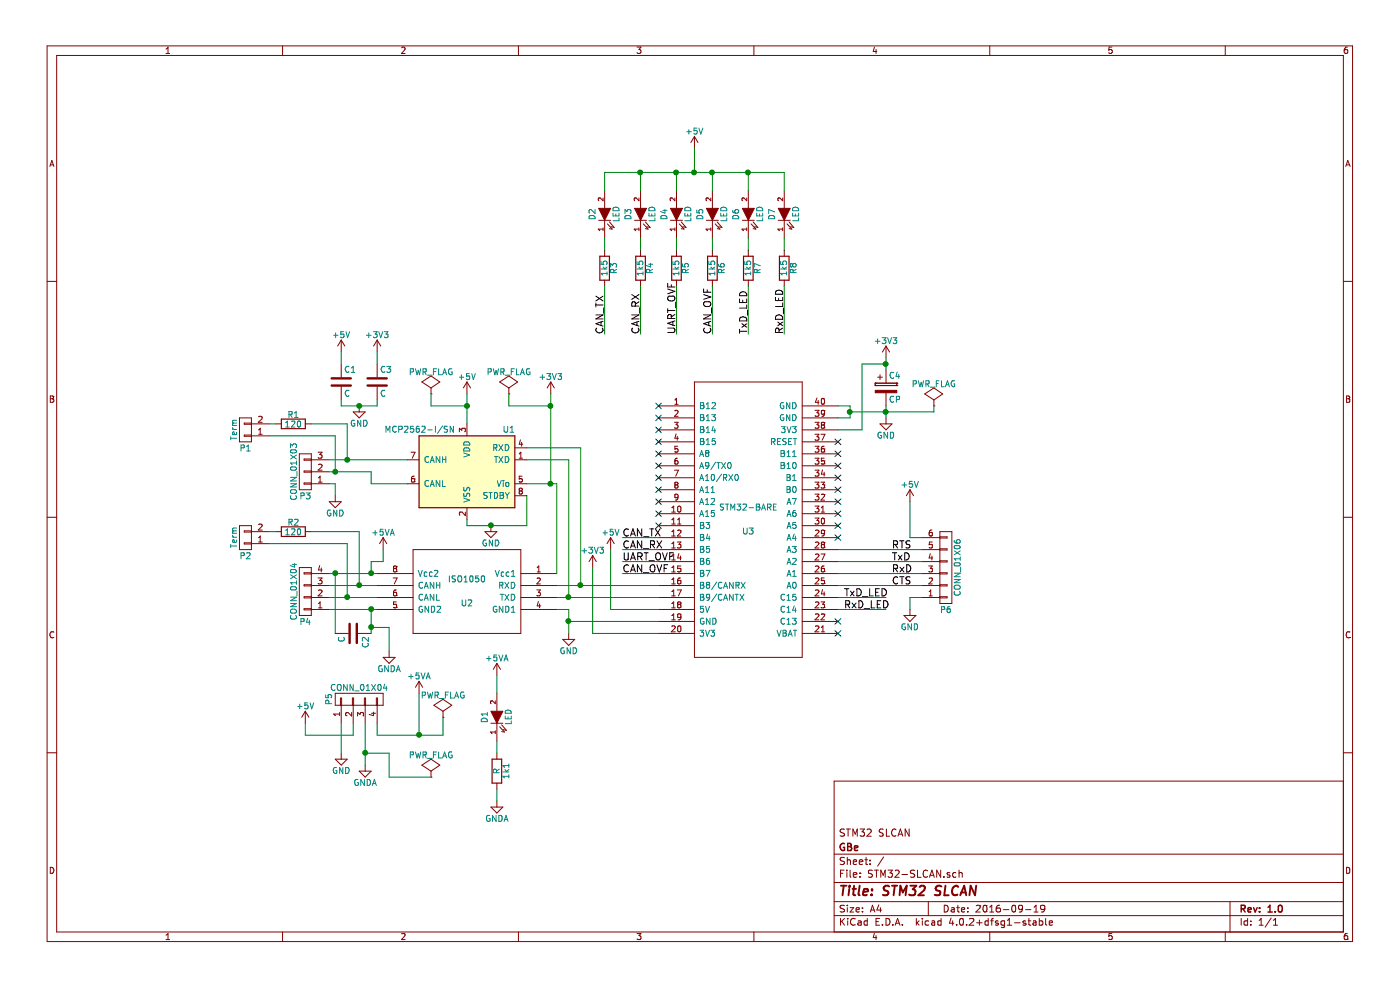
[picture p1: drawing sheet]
EESchema Schematic File Version 2
LIBS:power
LIBS:device
LIBS:transistors
LIBS:conn
LIBS:linear
LIBS:regul
LIBS:74xx
LIBS:cmos4000
LIBS:adc-dac
LIBS:memory
LIBS:xilinx
LIBS:microcontrollers
LIBS:dsp
LIBS:microchip
LIBS:analog_switches
LIBS:motorola
LIBS:texas
LIBS:intel
LIBS:audio
LIBS:interface
LIBS:digital-audio
LIBS:philips
LIBS:display
LIBS:cypress
LIBS:siliconi
LIBS:opto
LIBS:atmel
LIBS:contrib
LIBS:valves
LIBS:STM32-BARE
LIBS:ISO1050
LIBS:STM32-SLCAN-cache
EELAYER 25 0
EELAYER END
$Descr A4 11693 8268
encoding utf-8
Sheet 1 1
Title "STM32 SLCAN"
Date "2016-09-19"
Rev "1.0"
Comp "GBe"
Comment1 "STM32 SLCAN"
Comment2 ""
Comment3 ""
Comment4 ""
$EndDescr
$Comp
L STM32-BARE U3
U 1 1
P 6250 4350
F 0 "U3" H 6250 4250 50  0000 C CNN
F 1 "STM32-BARE" H 6250 4450 50  0000 C CNN
F 2 "w_pth_circuits:dil_40-600" H 6250 4350 50  0001 C CNN
F 3 "DOCUMENTATION" H 6250 4350 50  0001 C CNN
	1    6250 4350
	1    0    0    -1  
$EndComp
$Comp
L ISO1050 U2
U 1 1
P 3900 4950
F 0 "U2" H 3900 4850 50  0000 C CNN
F 1 "ISO1050" H 3900 5050 50  0000 C CNN
F 2 "w_smd_dil:mdip_8" H 3900 4950 50  0001 C CNN
F 3 "DOCUMENTATION" H 3900 4950 50  0001 C CNN
	1    3900 4950
	-1   0    0    -1  
$EndComp
$Comp
L MCP2562-I/SN U1
U 1 1
P 3900 3950
F 0 "U1" H 3500 4300 50  0000 L CNN
F 1 "MCP2562-I/SN" H 4000 4300 50  0000 L CNN
F 2 "w_pth_circuits:dil_8-300_socket" H 3900 3950 50  0001 C CIN
F 3 "" H 3900 3950 50  0000 C CNN
	1    3900 3950
	-1   0    0    -1  
$EndComp
$Comp
L +3V3 #PWR01
U 1 1
P 4600 3300
F 0 "#PWR01" H 4600 3150 50  0001 C CNN
F 1 "+3V3" H 4600 3440 50  0000 C CNN
F 2 "" H 4600 3300 50  0000 C CNN
F 3 "" H 4600 3300 50  0000 C CNN
	1    4600 3300
	1    0    0    -1  
$EndComp
$Comp
L GND #PWR02
U 1 1
P 4100 4400
F 0 "#PWR02" H 4100 4150 50  0001 C CNN
F 1 "GND" H 4100 4250 50  0000 C CNN
F 2 "" H 4100 4400 50  0000 C CNN
F 3 "" H 4100 4400 50  0000 C CNN
	1    4100 4400
	1    0    0    -1  
$EndComp
$Comp
L +5V #PWR03
U 1 1
P 3900 3300
F 0 "#PWR03" H 3900 3150 50  0001 C CNN
F 1 "+5V" H 3900 3440 50  0000 C CNN
F 2 "" H 3900 3300 50  0000 C CNN
F 3 "" H 3900 3300 50  0000 C CNN
	1    3900 3300
	1    0    0    -1  
$EndComp
$Comp
L GND #PWR04
U 1 1
P 4750 5300
F 0 "#PWR04" H 4750 5050 50  0001 C CNN
F 1 "GND" H 4750 5150 50  0000 C CNN
F 2 "" H 4750 5300 50  0000 C CNN
F 3 "" H 4750 5300 50  0000 C CNN
	1    4750 5300
	1    0    0    -1  
$EndComp
$Comp
L +3V3 #PWR05
U 1 1
P 4950 4750
F 0 "#PWR05" H 4950 4600 50  0001 C CNN
F 1 "+3V3" H 4950 4890 50  0000 C CNN
F 2 "" H 4950 4750 50  0000 C CNN
F 3 "" H 4950 4750 50  0000 C CNN
	1    4950 4750
	1    0    0    -1  
$EndComp
$Comp
L PWR_FLAG #FLG06
U 1 1
P 4250 3300
F 0 "#FLG06" H 4250 3395 50  0001 C CNN
F 1 "PWR_FLAG" H 4250 3480 50  0000 C CNN
F 2 "" H 4250 3300 50  0000 C CNN
F 3 "" H 4250 3300 50  0000 C CNN
	1    4250 3300
	1    0    0    -1  
$EndComp
$Comp
L PWR_FLAG #FLG07
U 1 1
P 3600 3300
F 0 "#FLG07" H 3600 3395 50  0001 C CNN
F 1 "PWR_FLAG" H 3600 3480 50  0000 C CNN
F 2 "" H 3600 3300 50  0000 C CNN
F 3 "" H 3600 3300 50  0000 C CNN
	1    3600 3300
	1    0    0    -1  
$EndComp
$Comp
L +5V #PWR08
U 1 1
P 5100 4600
F 0 "#PWR08" H 5100 4450 50  0001 C CNN
F 1 "+5V" H 5100 4740 50  0000 C CNN
F 2 "" H 5100 4600 50  0000 C CNN
F 3 "" H 5100 4600 50  0000 C CNN
	1    5100 4600
	1    0    0    -1  
$EndComp
$Comp
L CONN_01X03 P3
U 1 1
P 2550 3950
F 0 "P3" H 2550 4150 50  0000 C CNN
F 1 "CONN_01X03" V 2650 3950 50  0000 C CNN
F 2 "Pin_Headers:Pin_Header_Straight_1x03" H 2550 3950 50  0001 C CNN
F 3 "" H 2550 3950 50  0000 C CNN
	1    2550 3950
	-1   0    0    1   
$EndComp
$Comp
L CONN_01X04 P4
U 1 1
P 2550 4950
F 0 "P4" H 2550 5200 50  0000 C CNN
F 1 "CONN_01X04" V 2650 4950 50  0000 C CNN
F 2 "Pin_Headers:Pin_Header_Straight_1x04" H 2550 4950 50  0001 C CNN
F 3 "" H 2550 4950 50  0000 C CNN
	1    2550 4950
	-1   0    0    1   
$EndComp
$Comp
L C C1
U 1 1
P 2850 3200
F 0 "C1" H 2875 3300 50  0000 L CNN
F 1 "C" H 2875 3100 50  0000 L CNN
F 2 "w_capacitors:cnp_3mm_disc" H 2888 3050 50  0001 C CNN
F 3 "" H 2850 3200 50  0000 C CNN
	1    2850 3200
	1    0    0    -1  
$EndComp
$Comp
L C C3
U 1 1
P 3150 3200
F 0 "C3" H 3175 3300 50  0000 L CNN
F 1 "C" H 3175 3100 50  0000 L CNN
F 2 "w_capacitors:cnp_3mm_disc" H 3188 3050 50  0001 C CNN
F 3 "" H 3150 3200 50  0000 C CNN
	1    3150 3200
	1    0    0    -1  
$EndComp
$Comp
L +5V #PWR09
U 1 1
P 2850 2950
F 0 "#PWR09" H 2850 2800 50  0001 C CNN
F 1 "+5V" H 2850 3090 50  0000 C CNN
F 2 "" H 2850 2950 50  0000 C CNN
F 3 "" H 2850 2950 50  0000 C CNN
	1    2850 2950
	1    0    0    -1  
$EndComp
$Comp
L +3V3 #PWR010
U 1 1
P 3150 2950
F 0 "#PWR010" H 3150 2800 50  0001 C CNN
F 1 "+3V3" H 3150 3090 50  0000 C CNN
F 2 "" H 3150 2950 50  0000 C CNN
F 3 "" H 3150 2950 50  0000 C CNN
	1    3150 2950
	1    0    0    -1  
$EndComp
$Comp
L GND #PWR011
U 1 1
P 3000 3400
F 0 "#PWR011" H 3000 3150 50  0001 C CNN
F 1 "GND" H 3000 3250 50  0000 C CNN
F 2 "" H 3000 3400 50  0000 C CNN
F 3 "" H 3000 3400 50  0000 C CNN
	1    3000 3400
	1    0    0    -1  
$EndComp
$Comp
L C C2
U 1 1
P 2950 5300
F 0 "C2" H 2975 5400 50  0000 L CNN
F 1 "C" H 2975 5200 50  0000 L CNN
F 2 "w_capacitors:cnp_3mm_disc" V 2988 5150 50  0001 C CNN
F 3 "" H 2950 5300 50  0000 C CNN
	1    2950 5300
	0    1    1    0   
$EndComp
$Comp
L +3V3 #PWR012
U 1 1
P 7400 3000
F 0 "#PWR012" H 7400 2850 50  0001 C CNN
F 1 "+3V3" H 7400 3140 50  0000 C CNN
F 2 "" H 7400 3000 50  0000 C CNN
F 3 "" H 7400 3000 50  0000 C CNN
	1    7400 3000
	1    0    0    -1  
$EndComp
$Comp
L GND #PWR013
U 1 1
P 7400 3500
F 0 "#PWR013" H 7400 3250 50  0001 C CNN
F 1 "GND" H 7400 3350 50  0000 C CNN
F 2 "" H 7400 3500 50  0000 C CNN
F 3 "" H 7400 3500 50  0000 C CNN
	1    7400 3500
	1    0    0    -1  
$EndComp
$Comp
L GND #PWR014
U 1 1
P 2800 4150
F 0 "#PWR014" H 2800 3900 50  0001 C CNN
F 1 "GND" H 2800 4000 50  0000 C CNN
F 2 "" H 2800 4150 50  0000 C CNN
F 3 "" H 2800 4150 50  0000 C CNN
	1    2800 4150
	1    0    0    -1  
$EndComp
$Comp
L CP C4
U 1 1
P 7400 3250
F 0 "C4" H 7425 3350 50  0000 L CNN
F 1 "CP" H 7425 3150 50  0000 L CNN
F 2 "w_capacitors:CP_4x5mm" H 7438 3100 50  0001 C CNN
F 3 "" H 7400 3250 50  0000 C CNN
	1    7400 3250
	1    0    0    -1  
$EndComp
Text Label 7450 4700 0    60   ~ 0
TxD
Text Label 7450 4800 0    60   ~ 0
RxD
$Comp
L CONN_01X06 P6
U 1 1
P 7900 4750
F 0 "P6" H 7900 5100 50  0000 C CNN
F 1 "CONN_01X06" V 8000 4750 50  0000 C CNN
F 2 "Pin_Headers:Pin_Header_Straight_1x06" H 7900 4750 50  0001 C CNN
F 3 "" H 7900 4750 50  0000 C CNN
	1    7900 4750
	1    0    0    1   
$EndComp
Text Label 7450 4900 0    60   ~ 0
CTS
Text Label 7450 4600 0    60   ~ 0
RTS
$Comp
L GND #PWR015
U 1 1
P 7600 5100
F 0 "#PWR015" H 7600 4850 50  0001 C CNN
F 1 "GND" H 7600 4950 50  0000 C CNN
F 2 "" H 7600 5100 50  0000 C CNN
F 3 "" H 7600 5100 50  0000 C CNN
	1    7600 5100
	1    0    0    -1  
$EndComp
$Comp
L +5V #PWR016
U 1 1
P 7600 4200
F 0 "#PWR016" H 7600 4050 50  0001 C CNN
F 1 "+5V" H 7600 4340 50  0000 C CNN
F 2 "" H 7600 4200 50  0000 C CNN
F 3 "" H 7600 4200 50  0000 C CNN
	1    7600 4200
	1    0    0    -1  
$EndComp
NoConn ~ 5500 3400
NoConn ~ 5500 3500
NoConn ~ 5500 3600
NoConn ~ 5500 3700
NoConn ~ 5500 3800
NoConn ~ 5500 3900
NoConn ~ 5500 4000
NoConn ~ 5500 4100
NoConn ~ 5500 4200
NoConn ~ 5500 4300
NoConn ~ 5500 4400
NoConn ~ 7000 3700
NoConn ~ 7000 3800
NoConn ~ 7000 3900
NoConn ~ 7000 4000
NoConn ~ 7000 4100
NoConn ~ 7000 4200
NoConn ~ 7000 4300
NoConn ~ 7000 4400
NoConn ~ 7000 4500
NoConn ~ 7000 5200
NoConn ~ 7000 5300
$Comp
L LED D2
U 1 1
P 5050 1800
F 0 "D2" H 5050 1900 50  0000 C CNN
F 1 "LED" H 5050 1700 50  0000 C CNN
F 2 "LEDs:LED-3MM" H 5050 1800 50  0001 C CNN
F 3 "" H 5050 1800 50  0000 C CNN
	1    5050 1800
	0    -1   -1   0   
$EndComp
$Comp
L LED D3
U 1 1
P 5350 1800
F 0 "D3" H 5350 1900 50  0000 C CNN
F 1 "LED" H 5350 1700 50  0000 C CNN
F 2 "LEDs:LED-3MM" H 5350 1800 50  0001 C CNN
F 3 "" H 5350 1800 50  0000 C CNN
	1    5350 1800
	0    -1   -1   0   
$EndComp
$Comp
L LED D4
U 1 1
P 5650 1800
F 0 "D4" H 5650 1900 50  0000 C CNN
F 1 "LED" H 5650 1700 50  0000 C CNN
F 2 "LEDs:LED-3MM" H 5650 1800 50  0001 C CNN
F 3 "" H 5650 1800 50  0000 C CNN
	1    5650 1800
	0    -1   -1   0   
$EndComp
$Comp
L LED D5
U 1 1
P 5950 1800
F 0 "D5" H 5950 1900 50  0000 C CNN
F 1 "LED" H 5950 1700 50  0000 C CNN
F 2 "LEDs:LED-3MM" H 5950 1800 50  0001 C CNN
F 3 "" H 5950 1800 50  0000 C CNN
	1    5950 1800
	0    -1   -1   0   
$EndComp
$Comp
L LED D6
U 1 1
P 6250 1800
F 0 "D6" H 6250 1900 50  0000 C CNN
F 1 "LED" H 6250 1700 50  0000 C CNN
F 2 "LEDs:LED-3MM" H 6250 1800 50  0001 C CNN
F 3 "" H 6250 1800 50  0000 C CNN
	1    6250 1800
	0    -1   -1   0   
$EndComp
$Comp
L LED D7
U 1 1
P 6550 1800
F 0 "D7" H 6550 1900 50  0000 C CNN
F 1 "LED" H 6550 1700 50  0000 C CNN
F 2 "LEDs:LED-3MM" H 6550 1800 50  0001 C CNN
F 3 "" H 6550 1800 50  0000 C CNN
	1    6550 1800
	0    -1   -1   0   
$EndComp
$Comp
L R R3
U 1 1
P 5050 2250
F 0 "R3" V 5130 2250 50  0000 C CNN
F 1 "1k5" V 5050 2250 50  0000 C CNN
F 2 "Resistors_Universal:Resistor_SMD+THTuniversal_0805to1206_RM10_HandSoldering_RevA_Date25Jun2010" V 4980 2250 50  0001 C CNN
F 3 "" H 5050 2250 50  0000 C CNN
	1    5050 2250
	1    0    0    -1  
$EndComp
$Comp
L R R5
U 1 1
P 5650 2250
F 0 "R5" V 5730 2250 50  0000 C CNN
F 1 "1k5" V 5650 2250 50  0000 C CNN
F 2 "Resistors_Universal:Resistor_SMD+THTuniversal_0805to1206_RM10_HandSoldering_RevA_Date25Jun2010" V 5580 2250 50  0001 C CNN
F 3 "" H 5650 2250 50  0000 C CNN
	1    5650 2250
	1    0    0    -1  
$EndComp
$Comp
L R R4
U 1 1
P 5350 2250
F 0 "R4" V 5430 2250 50  0000 C CNN
F 1 "1k5" V 5350 2250 50  0000 C CNN
F 2 "Resistors_Universal:Resistor_SMD+THTuniversal_0805to1206_RM10_HandSoldering_RevA_Date25Jun2010" V 5280 2250 50  0001 C CNN
F 3 "" H 5350 2250 50  0000 C CNN
	1    5350 2250
	1    0    0    -1  
$EndComp
$Comp
L R R6
U 1 1
P 5950 2250
F 0 "R6" V 6030 2250 50  0000 C CNN
F 1 "1k5" V 5950 2250 50  0000 C CNN
F 2 "Resistors_Universal:Resistor_SMD+THTuniversal_0805to1206_RM10_HandSoldering_RevA_Date25Jun2010" V 5880 2250 50  0001 C CNN
F 3 "" H 5950 2250 50  0000 C CNN
	1    5950 2250
	1    0    0    -1  
$EndComp
$Comp
L R R7
U 1 1
P 6250 2250
F 0 "R7" V 6330 2250 50  0000 C CNN
F 1 "1k5" V 6250 2250 50  0000 C CNN
F 2 "Resistors_Universal:Resistor_SMD+THTuniversal_0805to1206_RM10_HandSoldering_RevA_Date25Jun2010" V 6180 2250 50  0001 C CNN
F 3 "" H 6250 2250 50  0000 C CNN
	1    6250 2250
	1    0    0    -1  
$EndComp
$Comp
L R R8
U 1 1
P 6550 2250
F 0 "R8" V 6630 2250 50  0000 C CNN
F 1 "1k5" V 6550 2250 50  0000 C CNN
F 2 "Resistors_Universal:Resistor_SMD+THTuniversal_0805to1206_RM10_HandSoldering_RevA_Date25Jun2010" V 6480 2250 50  0001 C CNN
F 3 "" H 6550 2250 50  0000 C CNN
	1    6550 2250
	1    0    0    -1  
$EndComp
Text Label 7050 5000 0    60   ~ 0
TxD_LED
Text Label 7050 5100 0    60   ~ 0
RxD_LED
Text Label 6550 2800 1    60   ~ 0
RxD_LED
Text Label 6250 2800 1    60   ~ 0
TxD_LED
$Comp
L +5V #PWR017
U 1 1
P 5800 1250
F 0 "#PWR017" H 5800 1100 50  0001 C CNN
F 1 "+5V" H 5800 1390 50  0000 C CNN
F 2 "" H 5800 1250 50  0000 C CNN
F 3 "" H 5800 1250 50  0000 C CNN
	1    5800 1250
	1    0    0    -1  
$EndComp
Text Label 5200 4800 0    60   ~ 0
CAN_OVF
Text Label 5200 4700 0    60   ~ 0
UART_OVF
Text Label 5200 4600 0    60   ~ 0
CAN_RX
Text Label 5200 4500 0    60   ~ 0
CAN_TX
Text Label 5050 2800 1    60   ~ 0
CAN_TX
Text Label 5350 2800 1    60   ~ 0
CAN_RX
Text Label 5650 2800 1    60   ~ 0
UART_OVF
Text Label 5950 2800 1    60   ~ 0
CAN_OVF
$Comp
L CONN_01X04 P5
U 1 1
P 3000 5850
F 0 "P5" H 3000 6100 50  0000 C CNN
F 1 "CONN_01X04" V 3100 5850 50  0000 C CNN
F 2 "w_pth_resistors:r-sil_4" V 3000 5850 50  0001 C CNN
F 3 "" H 3000 5850 50  0000 C CNN
	1    3000 5850
	0    -1   -1   0   
$EndComp
$Comp
L +5V #PWR018
U 1 1
P 2550 6050
F 0 "#PWR018" H 2550 5900 50  0001 C CNN
F 1 "+5V" H 2550 6190 50  0000 C CNN
F 2 "" H 2550 6050 50  0000 C CNN
F 3 "" H 2550 6050 50  0000 C CNN
	1    2550 6050
	1    0    0    -1  
$EndComp
$Comp
L GND #PWR019
U 1 1
P 2850 6300
F 0 "#PWR019" H 2850 6050 50  0001 C CNN
F 1 "GND" H 2850 6150 50  0000 C CNN
F 2 "" H 2850 6300 50  0000 C CNN
F 3 "" H 2850 6300 50  0000 C CNN
	1    2850 6300
	1    0    0    -1  
$EndComp
$Comp
L GNDA #PWR020
U 1 1
P 3050 6400
F 0 "#PWR020" H 3050 6150 50  0001 C CNN
F 1 "GNDA" H 3050 6250 50  0000 C CNN
F 2 "" H 3050 6400 50  0000 C CNN
F 3 "" H 3050 6400 50  0000 C CNN
	1    3050 6400
	1    0    0    -1  
$EndComp
$Comp
L +5VA #PWR021
U 1 1
P 3500 5800
F 0 "#PWR021" H 3500 5650 50  0001 C CNN
F 1 "+5VA" H 3500 5940 50  0000 C CNN
F 2 "" H 3500 5800 50  0000 C CNN
F 3 "" H 3500 5800 50  0000 C CNN
	1    3500 5800
	1    0    0    -1  
$EndComp
$Comp
L +5VA #PWR022
U 1 1
P 3200 4600
F 0 "#PWR022" H 3200 4450 50  0001 C CNN
F 1 "+5VA" H 3200 4740 50  0000 C CNN
F 2 "" H 3200 4600 50  0000 C CNN
F 3 "" H 3200 4600 50  0000 C CNN
	1    3200 4600
	1    0    0    -1  
$EndComp
$Comp
L GNDA #PWR023
U 1 1
P 3250 5450
F 0 "#PWR023" H 3250 5200 50  0001 C CNN
F 1 "GNDA" H 3250 5300 50  0000 C CNN
F 2 "" H 3250 5450 50  0000 C CNN
F 3 "" H 3250 5450 50  0000 C CNN
	1    3250 5450
	1    0    0    -1  
$EndComp
$Comp
L LED D1
U 1 1
P 4150 6000
F 0 "D1" H 4150 6100 50  0000 C CNN
F 1 "LED" H 4150 5900 50  0000 C CNN
F 2 "LEDs:LED-3MM" H 4150 6000 50  0001 C CNN
F 3 "" H 4150 6000 50  0000 C CNN
	1    4150 6000
	0    -1   -1   0   
$EndComp
$Comp
L R 1k1
U 1 1
P 4150 6450
F 0 "1k1" V 4230 6450 50  0000 C CNN
F 1 "R" V 4150 6450 50  0000 C CNN
F 2 "Resistors_Universal:Resistor_SMD+THTuniversal_0805to1206_RM10_HandSoldering_RevA_Date25Jun2010" V 4080 6450 50  0001 C CNN
F 3 "" H 4150 6450 50  0000 C CNN
	1    4150 6450
	1    0    0    -1  
$EndComp
$Comp
L +5VA #PWR024
U 1 1
P 4150 5650
F 0 "#PWR024" H 4150 5500 50  0001 C CNN
F 1 "+5VA" H 4150 5790 50  0000 C CNN
F 2 "" H 4150 5650 50  0000 C CNN
F 3 "" H 4150 5650 50  0000 C CNN
	1    4150 5650
	1    0    0    -1  
$EndComp
$Comp
L GNDA #PWR025
U 1 1
P 4150 6700
F 0 "#PWR025" H 4150 6450 50  0001 C CNN
F 1 "GNDA" H 4150 6550 50  0000 C CNN
F 2 "" H 4150 6700 50  0000 C CNN
F 3 "" H 4150 6700 50  0000 C CNN
	1    4150 6700
	1    0    0    -1  
$EndComp
$Comp
L R R2
U 1 1
P 2450 4450
F 0 "R2" V 2530 4450 50  0000 C CNN
F 1 "120" V 2450 4450 50  0000 C CNN
F 2 "Resistors_Universal:Resistor_SMD+THTuniversal_0805to1206_RM10_HandSoldering_RevA_Date25Jun2010" V 2380 4450 50  0001 C CNN
F 3 "" H 2450 4450 50  0000 C CNN
	1    2450 4450
	0    -1   -1   0   
$EndComp
$Comp
L CONN_01X02 P2
U 1 1
P 2050 4500
F 0 "P2" H 2050 4650 50  0000 C CNN
F 1 "Term" V 2150 4500 50  0000 C CNN
F 2 "Pin_Headers:Pin_Header_Straight_1x02" H 2050 4500 50  0001 C CNN
F 3 "" H 2050 4500 50  0000 C CNN
	1    2050 4500
	-1   0    0    1   
$EndComp
Wire Wire Line
	4650 4900 5500 4900
Wire Wire Line
	4650 5000 5500 5000
Wire Wire Line
	4400 3850 4750 3850
Wire Wire Line
	4750 3850 4750 5000
Connection ~ 4750 5000
Wire Wire Line
	4400 3750 4850 3750
Wire Wire Line
	4850 3750 4850 4900
Connection ~ 4850 4900
Wire Wire Line
	4400 4050 4650 4050
Wire Wire Line
	4600 3300 4600 4050
Wire Wire Line
	3900 4350 3900 4400
Wire Wire Line
	3900 4400 4400 4400
Wire Wire Line
	4400 4400 4400 4150
Connection ~ 4100 4400
Wire Wire Line
	3900 3300 3900 3550
Wire Wire Line
	4650 4050 4650 4800
Connection ~ 4600 4050
Wire Wire Line
	4650 5100 4750 5100
Wire Wire Line
	4750 5100 4750 5300
Wire Wire Line
	4750 5200 5500 5200
Connection ~ 4750 5200
Wire Wire Line
	5500 5300 4950 5300
Wire Wire Line
	4950 5300 4950 4750
Wire Wire Line
	3900 3400 3600 3400
Wire Wire Line
	3600 3400 3600 3300
Connection ~ 3900 3400
Wire Wire Line
	4600 3400 4250 3400
Wire Wire Line
	4250 3400 4250 3300
Connection ~ 4600 3400
Wire Wire Line
	5100 4600 5100 5100
Wire Wire Line
	5100 5100 5500 5100
Wire Wire Line
	2750 4800 3150 4800
Wire Wire Line
	2750 4900 3150 4900
Wire Wire Line
	2750 5000 3150 5000
Wire Wire Line
	2750 5100 3150 5100
Wire Wire Line
	3150 3400 3150 3350
Wire Wire Line
	2850 3400 3150 3400
Wire Wire Line
	2850 3400 2850 3350
Connection ~ 3000 3400
Wire Wire Line
	2850 2950 2850 3050
Wire Wire Line
	3150 2950 3150 3050
Wire Wire Line
	2800 5300 2800 4800
Connection ~ 2800 4800
Wire Wire Line
	3100 5100 3100 5300
Connection ~ 3100 5100
Wire Wire Line
	7400 3000 7400 3100
Wire Wire Line
	7400 3400 7400 3500
Wire Wire Line
	2750 3850 3400 3850
Wire Wire Line
	2750 3950 3100 3950
Wire Wire Line
	3100 3950 3100 4050
Wire Wire Line
	3100 4050 3400 4050
Wire Wire Line
	2750 4050 2800 4050
Wire Wire Line
	2800 4050 2800 4150
Wire Wire Line
	7000 4700 7700 4700
Wire Wire Line
	7000 4800 7700 4800
Wire Wire Line
	7000 4900 7700 4900
Wire Wire Line
	7000 4600 7700 4600
Wire Wire Line
	7700 5000 7600 5000
Wire Wire Line
	7600 5000 7600 5100
Wire Wire Line
	7700 4500 7600 4500
Wire Wire Line
	7600 4500 7600 4200
Wire Wire Line
	7000 3600 7200 3600
Wire Wire Line
	7200 3600 7200 3050
Wire Wire Line
	7200 3050 7400 3050
Connection ~ 7400 3050
Wire Wire Line
	7000 3400 7100 3400
Wire Wire Line
	7100 3400 7100 3500
Wire Wire Line
	7100 3450 7800 3450
Connection ~ 7400 3450
Wire Wire Line
	7100 3500 7000 3500
Connection ~ 7100 3450
Wire Wire Line
	5050 1600 5050 1450
Wire Wire Line
	5050 1450 6550 1450
Wire Wire Line
	6550 1450 6550 1600
Wire Wire Line
	6250 1600 6250 1450
Connection ~ 6250 1450
Wire Wire Line
	5950 1600 5950 1450
Connection ~ 5950 1450
Wire Wire Line
	5650 1600 5650 1450
Connection ~ 5650 1450
Wire Wire Line
	5350 1600 5350 1450
Connection ~ 5350 1450
Wire Wire Line
	5050 2000 5050 2100
Wire Wire Line
	5650 2000 5650 2100
Wire Wire Line
	5650 2400 5650 2800
Wire Wire Line
	5350 2000 5350 2100
Wire Wire Line
	5350 2400 5350 2800
Wire Wire Line
	5950 2000 5950 2100
Wire Wire Line
	5950 2400 5950 2800
Wire Wire Line
	6250 2000 6250 2100
Wire Wire Line
	6550 2000 6550 2100
Wire Wire Line
	5800 1250 5800 1450
Connection ~ 5800 1450
Wire Wire Line
	5500 4800 5200 4800
Wire Wire Line
	5200 4700 5500 4700
Wire Wire Line
	5200 4600 5500 4600
Wire Wire Line
	5200 4500 5500 4500
Wire Wire Line
	5050 2400 5050 2800
Wire Wire Line
	2850 6050 2850 6300
Wire Wire Line
	3050 6050 3050 6400
Wire Wire Line
	3150 6050 3150 6150
Wire Wire Line
	3150 6150 3700 6150
Wire Wire Line
	3500 6150 3500 5800
Wire Wire Line
	2950 6050 2950 6150
Wire Wire Line
	2950 6150 2550 6150
Wire Wire Line
	2550 6150 2550 6050
Wire Wire Line
	3100 5250 3250 5250
Wire Wire Line
	3250 5250 3250 5450
Connection ~ 3100 5250
Wire Wire Line
	4150 5800 4150 5650
Wire Wire Line
	4150 6200 4150 6300
Wire Wire Line
	4150 6600 4150 6700
Wire Wire Line
	2250 4450 2300 4450
Wire Wire Line
	2600 4450 3000 4450
Wire Wire Line
	3000 4450 3000 4900
Connection ~ 3000 4900
Wire Wire Line
	3200 4600 3200 4700
Wire Wire Line
	3200 4700 3100 4700
Wire Wire Line
	3100 4700 3100 4800
Connection ~ 3100 4800
Wire Wire Line
	2250 4550 2900 4550
Wire Wire Line
	2900 4550 2900 5000
Connection ~ 2900 5000
$Comp
L R R1
U 1 1
P 2450 3550
F 0 "R1" V 2530 3550 50  0000 C CNN
F 1 "120" V 2450 3550 50  0000 C CNN
F 2 "Resistors_Universal:Resistor_SMD+THTuniversal_0805to1206_RM10_HandSoldering_RevA_Date25Jun2010" V 2380 3550 50  0001 C CNN
F 3 "" H 2450 3550 50  0000 C CNN
	1    2450 3550
	0    -1   -1   0   
$EndComp
$Comp
L CONN_01X02 P1
U 1 1
P 2050 3600
F 0 "P1" H 2050 3750 50  0000 C CNN
F 1 "Term" V 2150 3600 50  0000 C CNN
F 2 "Pin_Headers:Pin_Header_Straight_1x02" H 2050 3600 50  0001 C CNN
F 3 "" H 2050 3600 50  0000 C CNN
	1    2050 3600
	-1   0    0    1   
$EndComp
Wire Wire Line
	2250 3550 2300 3550
Wire Wire Line
	2600 3550 2900 3550
Wire Wire Line
	2250 3650 2800 3650
Wire Wire Line
	2800 3650 2800 3950
Connection ~ 2800 3950
Wire Wire Line
	2900 3550 2900 3850
Connection ~ 2900 3850
Wire Wire Line
	6250 2800 6250 2400
Wire Wire Line
	6550 2800 6550 2400
$Comp
L PWR_FLAG #FLG026
U 1 1
P 7800 3400
F 0 "#FLG026" H 7800 3495 50  0001 C CNN
F 1 "PWR_FLAG" H 7800 3580 50  0000 C CNN
F 2 "" H 7800 3400 50  0000 C CNN
F 3 "" H 7800 3400 50  0000 C CNN
	1    7800 3400
	1    0    0    -1  
$EndComp
Wire Wire Line
	7800 3450 7800 3400
Wire Wire Line
	7000 5100 7400 5100
Wire Wire Line
	7000 5000 7400 5000
$Comp
L PWR_FLAG #FLG027
U 1 1
P 3700 6000
F 0 "#FLG027" H 3700 6095 50  0001 C CNN
F 1 "PWR_FLAG" H 3700 6180 50  0000 C CNN
F 2 "" H 3700 6000 50  0000 C CNN
F 3 "" H 3700 6000 50  0000 C CNN
	1    3700 6000
	1    0    0    -1  
$EndComp
Wire Wire Line
	3700 6150 3700 6000
Connection ~ 3500 6150
$Comp
L PWR_FLAG #FLG028
U 1 1
P 3600 6500
F 0 "#FLG028" H 3600 6595 50  0001 C CNN
F 1 "PWR_FLAG" H 3600 6680 50  0000 C CNN
F 2 "" H 3600 6500 50  0000 C CNN
F 3 "" H 3600 6500 50  0000 C CNN
	1    3600 6500
	1    0    0    -1  
$EndComp
Wire Wire Line
	3600 6500 3250 6500
Wire Wire Line
	3250 6500 3250 6300
Wire Wire Line
	3250 6300 3050 6300
Connection ~ 3050 6300
$EndSCHEMATC
